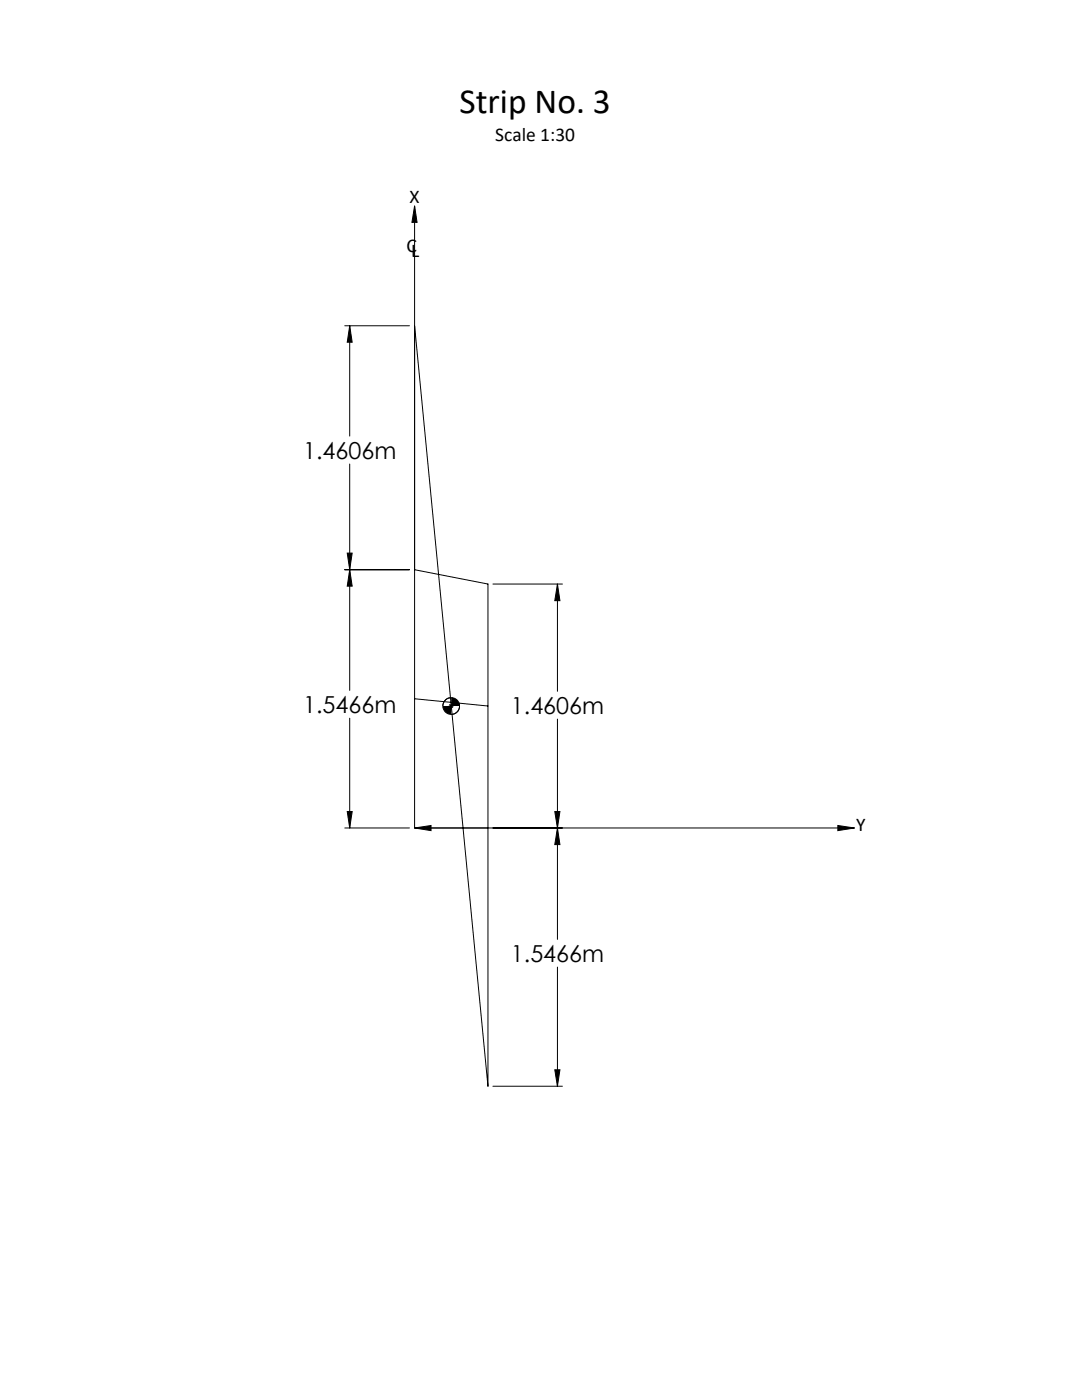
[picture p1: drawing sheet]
<svg xmlns="http://www.w3.org/2000/svg" width="216mm" height="279mm" viewBox="0 0 216 279" stroke-linecap="round" stroke-linejoin="round" font-family="sans-serif">
<g fill="none" stroke="#000" stroke-width=".2">
<path d="M82.7 41.1l.5 3.3h-1zM82.7 41.1v124.1M68.8 65h12.9M69.8 65l.5 3.3h-1zM69.8 65v22M82.7 65l14.7 151.8v-100.2l-14.7-2.9M69.8 92.6v45.2M68.8 113.7h12.9M69.3 110.4h1l-.5 3.3zM69.8 113.7l.5 3.3h-1zM98.4 116.6h13.8M111.2 116.6l.5 3.3h-1z"/>
<path d="M111.2 116.6v21.4M82.7 139.5l14.7 1.4M90 139.2a1.69 1.69 0 0 0-1.6 1.7M69.8 143.3v21.9M89.5 140.9h1M89.7 140.5l.7 .8M90 140.4v1M90.4 140.5l-.7 .8M91.7 140.9a1.63 1.63 0 0 1-1.7 1.7M111.2 143.5v44M68.8 165.2h12.9M69.3 162h1l-.5 3.2z"/>
<path d="M82.7 165.2l3.3-.5v1.1zM82.7 165.2h87.8M110.7 162h1l-.5 3.2zM111.2 165.2l.5 3.4h-1zM167.2 164.7l3.3 .5-3.3 .6zM111.2 193v23.8M98.4 216.8h13.8M110.7 213.5h1l-.5 3.3z"/>
<circle cx="90" cy="140.9" r="1.66"/>
</g>
<g fill="#000">
<path d="M69.8 113.7l.5 3.3h-1zM69.3 162h1l-.5 3.2zM111.2 165.2l.5 3.4h-1zM110.7 213.5h1l-.5 3.3zM111.2 116.6l.5 3.3h-1zM110.7 162h1l-.5 3.2zM69.3 110.4h1l-.5 3.3zM69.8 65l.5 3.3h-1z"/>
<path d="M88.4 140.9a1.69 1.69 0 0 0 1.6 1.7v-1.7zM90 139.2v1.7h1.7a1.63 1.63 0 0 0-1.7-1.7zM167.2 164.7l3.3 .5-3.3 .6zM82.7 165.2l3.3-.5v1.1zM82.7 41.1l.5 3.3h-1z"/>
</g>
<text font-size="7.1" x="91.7" y="22.5">Strip No. 3</text>
<g font-size="4.7">
<text x="60.5" y="91.6">1.4606m</text>
<text x="60.5" y="142.3">1.5466m</text>
<text x="101.9" y="142.5">1.4606m</text>
<text x="101.9" y="192">1.5466m</text>
</g>
<g font-size="3.9">
<text x="98.8" y="28.2">Scale 1:30</text>
<text x="81.7" y="40.5">X</text>
<text x="81.1" y="50.2">C</text>
<text x="82.1" y="51.3">L</text>
<text x="170.8" y="165.8">Y</text>
</g>
</svg>
